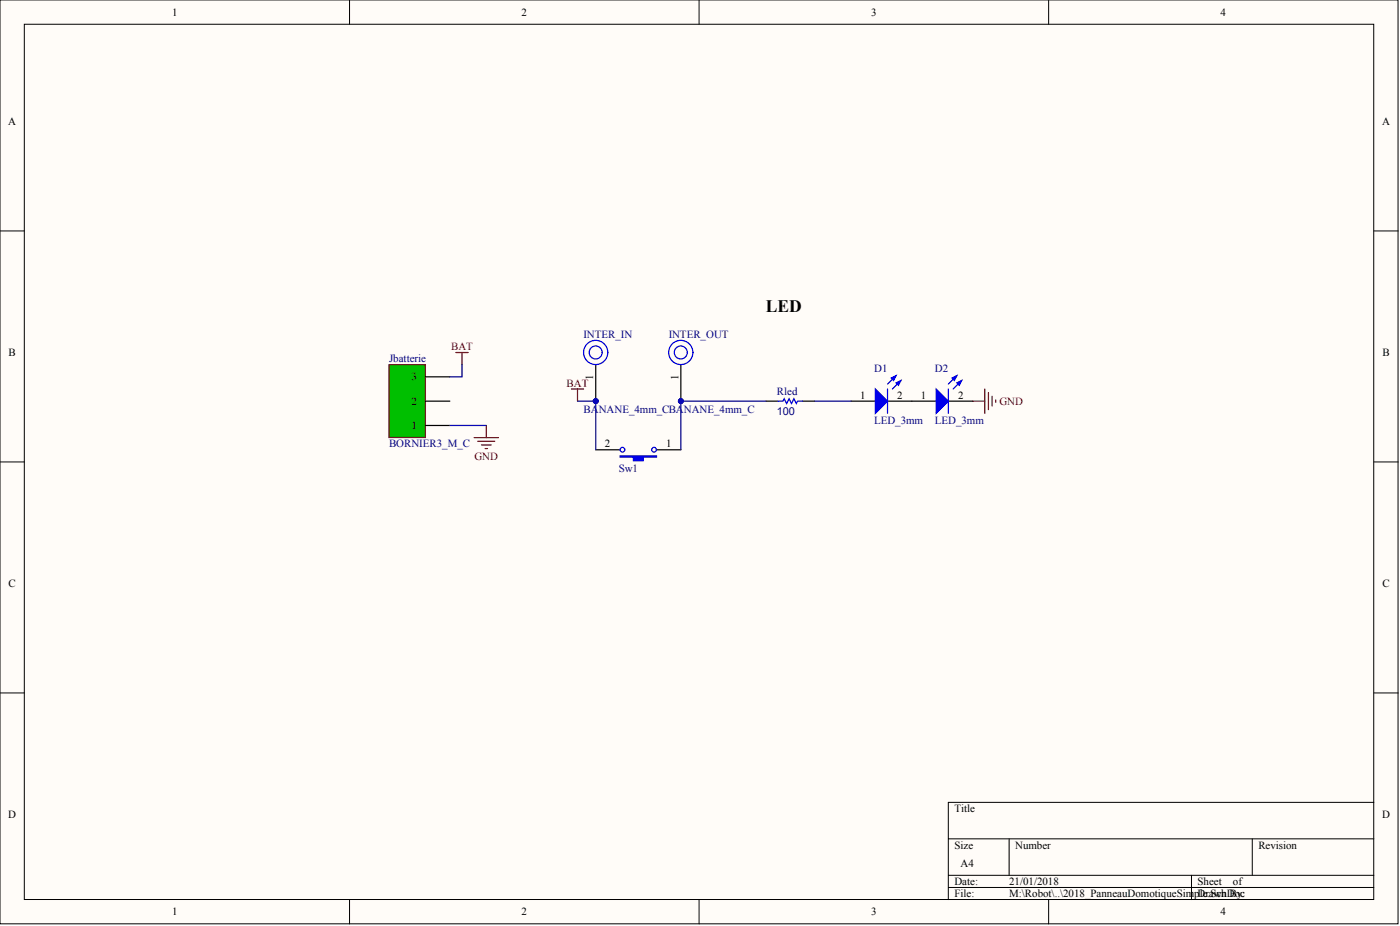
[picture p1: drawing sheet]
<svg xmlns="http://www.w3.org/2000/svg" width="243mm" height="161mm" viewBox="0 0 243 161" stroke-linecap="round" stroke-linejoin="round" font-family="sans-serif">
<g fill="#fffcf8" stroke="#000" stroke-width=".17">
<path d="M0 0h243.1v160.5h-243.1z"/>
<path d="M4.2 4.2h234.6v152.1h-234.6z"/>
</g>
<g fill="none" stroke="#000" stroke-width=".17">
<path d="M60.8 0v4.2M121.5 0v4.2M182.3 0v4.2M0 40.1h4.2M238.9 40.1h4.2M0 80.2h4.2M238.9 80.2h4.2M0 120.4h4.2M238.9 120.4h4.2M238.9 139.4h-74v16.9M60.8 156.3v4.2M121.5 156.3v4.2"/>
<path d="M164.9 145.7h74M164.9 152.1h74M164.9 154.2h74M175.5 145.7v6.4M182.3 156.3v4.2M207.2 152.1v4.2M217.7 145.7v6.4"/>
</g>
<path d="M67.6 63.4h6.4v12.6h-6.4z" fill="#00bf00" stroke="#800000" stroke-width=".21"/>
<path d="M74 73.9h4.2M74 69.7h4.2M74 65.5h4.2M103.6 63.4v6.3M103.6 78.1h4.2M114.2 78.1h4.2M118.4 63.4v6.3M133.2 69.7h2.1M139.5 69.7h2.1M148 69.7h4.2M154.3 69.7h8.5M164.9 69.7h4.2" fill="none" stroke="#000" stroke-width=".21"/>
<g fill="none" stroke="#800000" stroke-width=".21">
<path d="M79.3 61.2h2.1M80.3 61.2v2.2M82.4 76h4.3M83.1 76.7h2.9M83.7 77.3h1.7M84.3 77.9h.5M84.6 73.9v2.1M99.4 67.6h2.1M100.4 67.6v2.1M169.1 69.7h2.1M171.2 67.6v4.2M171.9 68.2v3"/>
<path d="M172.5 68.8v1.7M173.1 69.5v.4"/>
</g>
<path d="M78.2 73.9h6.4M80.3 63.4v2.1h-2.1M100.4 69.7h3.2v8.4M133.2 69.7h-14.8v8.4M141.6 69.7h6.4" fill="none" stroke="#000080" stroke-width=".21"/>
<g fill="#00f" stroke="#00f" stroke-width=".21">
<path d="M162.8 67.6l2.1 2.1-2.1 2.1z"/>
<path d="M166.4 66.5l.8-.4-.4 .8z"/>
<path d="M165.5 65.7l.9-.4-.5 .8z"/>
<path d="M152.2 67.6l2.1 2.1-2.1 2.1z"/>
<path d="M155.8 66.5l.8-.4-.4 .8z"/>
<path d="M154.9 65.7l.9-.4-.4 .8z"/>
<path d="M107.8 79.2h6.4v.2h-2.4v.6h-1.7v-.6h-2.3z" fill-rule="evenodd"/>
</g>
<g fill="none" stroke="#00f" stroke-width=".21">
<path d="M135.3 69.7h.8l.2-.4 .5 .8 .4-.8 .4 .8 .4-.8 .5 .8 .2-.4h.8M154.3 67.6v4.2M155.8 65.3l-1.5 1.4M156.6 66.1l-1.4 1.5M164.9 67.6v4.2M166.4 65.3l-1.5 1.4M167.2 66.1l-1.5 1.5"/>
<circle cx="103.6" cy="61.2" r="1.13"/>
<circle cx="103.6" cy="61.2" r="2.1"/>
<circle cx="108.2" cy="78.1" r=".41"/>
<circle cx="113.7" cy="78.1" r=".41"/>
<circle cx="118.4" cy="61.2" r="1.13"/>
<circle cx="118.4" cy="61.2" r="2.1"/>
</g>
<g fill="#000080" stroke="#000080" stroke-width=".17">
<circle cx="103.6" cy="69.7" r=".41"/>
<circle cx="118.4" cy="69.7" r=".41"/>
</g>
<text font-size="3" x="133.2" y="54.2">LED</text>
<g font-size="1.9">
<text x="29.9" y="2.7">1</text>
<text x="90.7" y="2.7">2</text>
<text x="151.5" y="2.7">3</text>
<text x="212.2" y="2.7">4</text>
<text x="1.4" y="21.7">A</text>
<text x="240.3" y="21.7">A</text>
<text x="1.5" y="61.9">B</text>
<text x="103.2" y="66" transform="rotate(-90 103.2 66)">1</text>
<text x="118" y="66" transform="rotate(-90 118 66)">1</text>
<text x="240.4" y="61.9">B</text>
<text x="71.6" y="70.3">2</text>
<text x="71.6" y="66.1">3</text>
<text x="149.6" y="69.3">1</text>
<text x="156" y="69.3">2</text>
<text x="160.1" y="69.3">1</text>
<text x="166.6" y="69.3">2</text>
<text x="71.6" y="74.5">1</text>
<text x="105.2" y="77.7">2</text>
<text x="115.8" y="77.7">1</text>
<text x="1.5" y="102">C</text>
<text x="240.4" y="102">C</text>
<text x="1.4" y="142.1">D</text>
<text x="165.9" y="141.1">Title</text>
<text x="240.3" y="142.1">D</text>
<text x="165.9" y="147.4">Size</text>
<text x="176.5" y="147.4">Number</text>
<text x="218.8" y="147.4">Revision</text>
<text x="165.9" y="153.8">Date:</text>
<text x="165.9" y="155.9">File:</text>
<text x="167" y="150.6">A4</text>
<text x="175.5" y="153.8">21/01/2018</text>
<text x="175.5" y="155.9">M:\Robot\..\2018_PanneauDomotiqueSim</text>
<text x="207.6" y="155.9">ple.SchDoc</text>
<text x="208.2" y="153.8">Sheet</text>
<text x="208.2" y="155.9">Drawn By:</text>
<text x="214.4" y="153.8">of</text>
<text x="29.9" y="159">1</text>
<text x="90.7" y="159">2</text>
<text x="151.5" y="159">3</text>
<text x="212.2" y="159">4</text>
</g>
<g font-size="1.9" fill="#000080">
<text x="101.5" y="58.7">INTER_IN</text>
<text x="116.3" y="58.7">INTER_OUT</text>
<text x="67.6" y="62.9">Jbatterie</text>
<text x="152" y="64.6">D1</text>
<text x="162.6" y="64.6">D2</text>
<text x="101.5" y="71.8">BANANE_4mm_CBANANE_4mm_C</text>
<text x="135.1" y="68.6">Rled</text>
<text x="67.6" y="77.7">BORNIER3_M_C</text>
<text x="135.1" y="72">100</text>
<text x="152" y="73.7">LED_3mm</text>
<text x="162.6" y="73.7">LED_3mm</text>
<text x="107.6" y="81.9">Sw1</text>
</g>
<g font-size="1.9" fill="#800000">
<text x="78.4" y="60.8">BAT</text>
<text x="98.5" y="67.2">BAT</text>
<text x="173.8" y="70.3">GND</text>
<text x="82.5" y="79.8">GND</text>
</g>
</svg>
